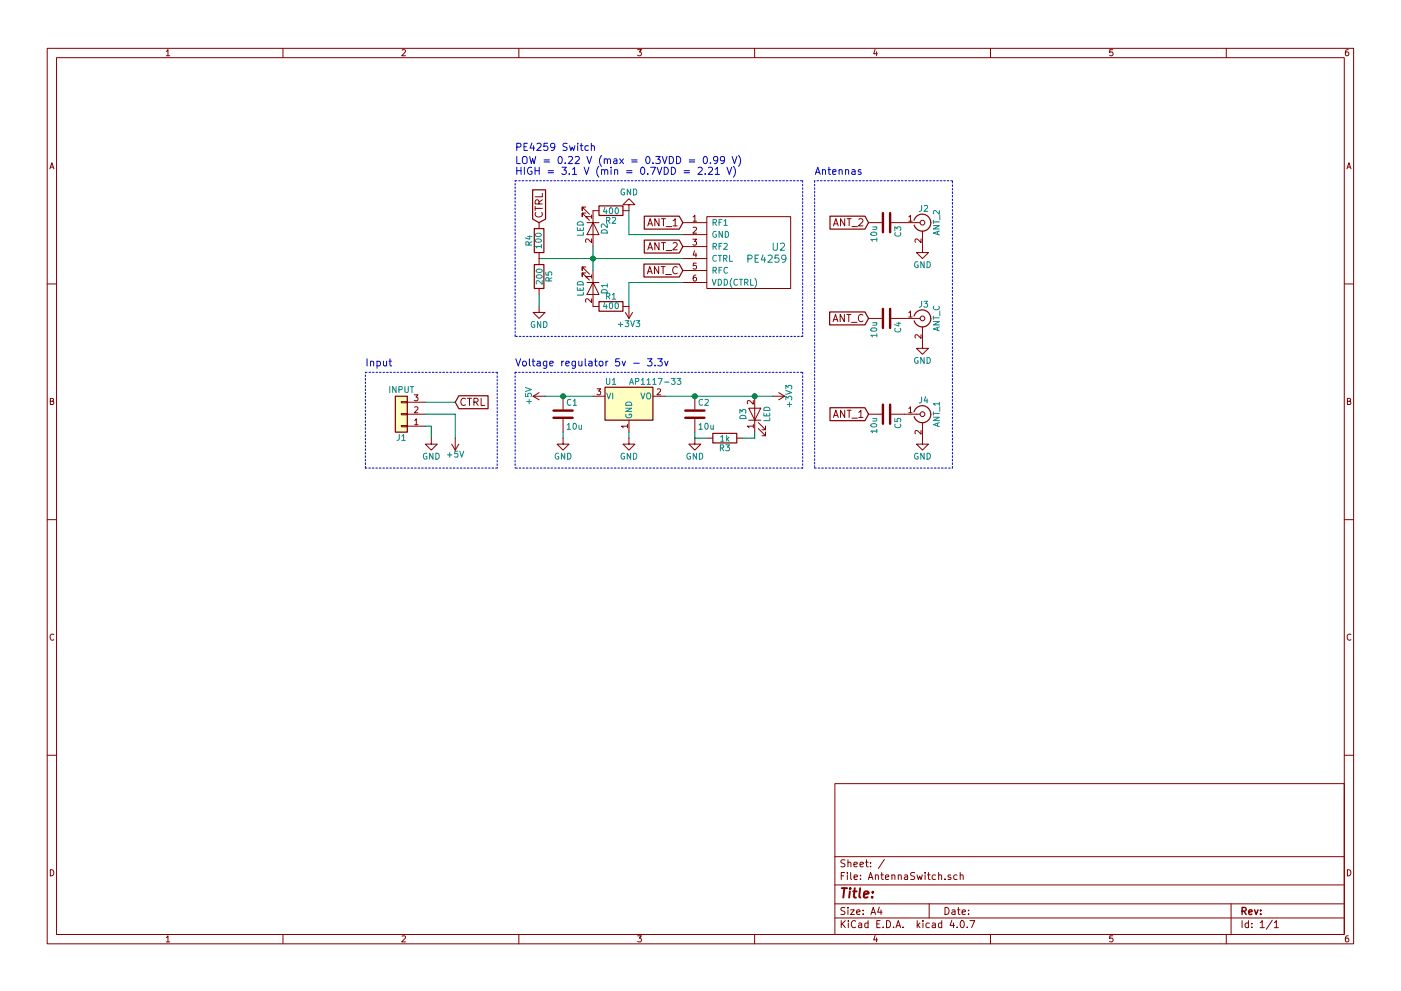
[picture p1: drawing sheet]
EESchema Schematic File Version 2
LIBS:power
LIBS:device
LIBS:switches
LIBS:relays
LIBS:motors
LIBS:transistors
LIBS:conn
LIBS:linear
LIBS:regul
LIBS:74xx
LIBS:cmos4000
LIBS:adc-dac
LIBS:memory
LIBS:xilinx
LIBS:microcontrollers
LIBS:dsp
LIBS:microchip
LIBS:analog_switches
LIBS:motorola
LIBS:texas
LIBS:intel
LIBS:audio
LIBS:interface
LIBS:digital-audio
LIBS:philips
LIBS:display
LIBS:cypress
LIBS:siliconi
LIBS:opto
LIBS:atmel
LIBS:contrib
LIBS:valves
LIBS:PE4259
LIBS:AntennaSwitch-cache
EELAYER 25 0
EELAYER END
$Descr A4 11693 8268
encoding utf-8
Sheet 1 1
Title ""
Date ""
Rev ""
Comp ""
Comment1 ""
Comment2 ""
Comment3 ""
Comment4 ""
$EndDescr
$Comp
L PE4259 U2
U 1 1
P 6250 2100
F 0 "U2" H 6500 2150 60  0000 C CNN
F 1 "PE4259" H 6400 2050 60  0000 C CNN
F 2 "PE4259:PE4259" H 6400 2100 60  0001 C CNN
F 3 "" H 6400 2100 60  0000 C CNN
	1    6250 2100
	1    0    0    -1  
$EndComp
$Comp
L Conn_Coaxial J3
U 1 1
P 7700 2650
F 0 "J3" H 7710 2770 50  0000 C CNN
F 1 "ANT_C" V 7815 2650 50  0000 C CNN
F 2 "Connectors_Molex:Molex_SMA_Jack_Edge_Mount" H 7700 2650 50  0001 C CNN
F 3 "" H 7700 2650 50  0001 C CNN
	1    7700 2650
	1    0    0    -1  
$EndComp
$Comp
L Conn_Coaxial J4
U 1 1
P 7700 3450
F 0 "J4" H 7710 3570 50  0000 C CNN
F 1 "ANT_1" V 7815 3450 50  0000 C CNN
F 2 "Connectors_Molex:Molex_SMA_Jack_Edge_Mount" H 7700 3450 50  0001 C CNN
F 3 "" H 7700 3450 50  0001 C CNN
	1    7700 3450
	1    0    0    -1  
$EndComp
$Comp
L Conn_Coaxial J2
U 1 1
P 7700 1850
F 0 "J2" H 7710 1970 50  0000 C CNN
F 1 "ANT_2" V 7815 1850 50  0000 C CNN
F 2 "Connectors_Molex:Molex_SMA_Jack_Edge_Mount" H 7700 1850 50  0001 C CNN
F 3 "" H 7700 1850 50  0001 C CNN
	1    7700 1850
	1    0    0    -1  
$EndComp
$Comp
L AP1117-33 U1
U 1 1
P 5250 3300
F 0 "U1" H 5100 3425 50  0000 C CNN
F 1 "AP1117-33" H 5250 3425 50  0000 L CNN
F 2 "TO_SOT_Packages_SMD:SOT-223-3_TabPin2" H 5250 3500 50  0001 C CNN
F 3 "" H 5350 3050 50  0001 C CNN
	1    5250 3300
	1    0    0    -1  
$EndComp
$Comp
L GND #PWR01
U 1 1
P 4700 3650
F 0 "#PWR01" H 4700 3400 50  0001 C CNN
F 1 "GND" H 4700 3500 50  0000 C CNN
F 2 "" H 4700 3650 50  0001 C CNN
F 3 "" H 4700 3650 50  0001 C CNN
	1    4700 3650
	1    0    0    -1  
$EndComp
$Comp
L Conn_01x03 J1
U 1 1
P 3350 3450
F 0 "J1" H 3350 3650 50  0000 C CNN
F 1 "INPUT" H 3350 3250 50  0000 C CNN
F 2 "Socket_Strips:Socket_Strip_Angled_1x03_Pitch2.54mm" H 3350 3450 50  0001 C CNN
F 3 "" H 3350 3450 50  0001 C CNN
	1    3350 3450
	-1   0    0    1   
$EndComp
$Comp
L C C1
U 1 1
P 4700 3450
F 0 "C1" H 4725 3550 50  0000 L CNN
F 1 "10u" H 4725 3350 50  0000 L CNN
F 2 "Capacitors_SMD:C_1206_HandSoldering" H 4738 3300 50  0001 C CNN
F 3 "" H 4700 3450 50  0001 C CNN
	1    4700 3450
	1    0    0    -1  
$EndComp
$Comp
L C C2
U 1 1
P 5800 3450
F 0 "C2" H 5825 3550 50  0000 L CNN
F 1 "10u" H 5825 3350 50  0000 L CNN
F 2 "Capacitors_SMD:C_1206_HandSoldering" H 5838 3300 50  0001 C CNN
F 3 "" H 5800 3450 50  0001 C CNN
	1    5800 3450
	1    0    0    -1  
$EndComp
$Comp
L C C5
U 1 1
P 7400 3450
F 0 "C5" H 7425 3550 50  0000 L CNN
F 1 "10u" H 7425 3350 50  0000 L CNN
F 2 "Capacitors_SMD:C_1206_HandSoldering" H 7438 3300 50  0001 C CNN
F 3 "" H 7400 3450 50  0001 C CNN
	1    7400 3450
	0    1    1    0   
$EndComp
$Comp
L C C4
U 1 1
P 7400 2650
F 0 "C4" H 7425 2750 50  0000 L CNN
F 1 "10u" H 7425 2550 50  0000 L CNN
F 2 "Capacitors_SMD:C_1206_HandSoldering" H 7438 2500 50  0001 C CNN
F 3 "" H 7400 2650 50  0001 C CNN
	1    7400 2650
	0    1    1    0   
$EndComp
$Comp
L C C3
U 1 1
P 7400 1850
F 0 "C3" H 7425 1950 50  0000 L CNN
F 1 "10u" H 7425 1750 50  0000 L CNN
F 2 "Capacitors_SMD:C_1206_HandSoldering" H 7438 1700 50  0001 C CNN
F 3 "" H 7400 1850 50  0001 C CNN
	1    7400 1850
	0    1    1    0   
$EndComp
$Comp
L GND #PWR02
U 1 1
P 5250 3650
F 0 "#PWR02" H 5250 3400 50  0001 C CNN
F 1 "GND" H 5250 3500 50  0000 C CNN
F 2 "" H 5250 3650 50  0001 C CNN
F 3 "" H 5250 3650 50  0001 C CNN
	1    5250 3650
	1    0    0    -1  
$EndComp
$Comp
L GND #PWR03
U 1 1
P 5800 3650
F 0 "#PWR03" H 5800 3400 50  0001 C CNN
F 1 "GND" H 5800 3500 50  0000 C CNN
F 2 "" H 5800 3650 50  0001 C CNN
F 3 "" H 5800 3650 50  0001 C CNN
	1    5800 3650
	1    0    0    -1  
$EndComp
$Comp
L +3V3 #PWR04
U 1 1
P 6450 3300
F 0 "#PWR04" H 6450 3150 50  0001 C CNN
F 1 "+3V3" H 6450 3440 50  0000 C CNN
F 2 "" H 6450 3300 50  0001 C CNN
F 3 "" H 6450 3300 50  0001 C CNN
	1    6450 3300
	0    1    1    0   
$EndComp
$Comp
L +5V #PWR05
U 1 1
P 4550 3300
F 0 "#PWR05" H 4550 3150 50  0001 C CNN
F 1 "+5V" H 4550 3440 50  0000 C CNN
F 2 "" H 4550 3300 50  0001 C CNN
F 3 "" H 4550 3300 50  0001 C CNN
	1    4550 3300
	0    -1   -1   0   
$EndComp
Wire Wire Line
	4550 3300 4950 3300
Connection ~ 4700 3300
$Comp
L +5V #PWR06
U 1 1
P 3800 3650
F 0 "#PWR06" H 3800 3500 50  0001 C CNN
F 1 "+5V" H 3800 3790 50  0000 C CNN
F 2 "" H 3800 3650 50  0001 C CNN
F 3 "" H 3800 3650 50  0001 C CNN
	1    3800 3650
	-1   0    0    1   
$EndComp
$Comp
L GND #PWR07
U 1 1
P 3600 3650
F 0 "#PWR07" H 3600 3400 50  0001 C CNN
F 1 "GND" H 3600 3500 50  0000 C CNN
F 2 "" H 3600 3650 50  0001 C CNN
F 3 "" H 3600 3650 50  0001 C CNN
	1    3600 3650
	1    0    0    -1  
$EndComp
$Comp
L GND #PWR08
U 1 1
P 5250 1750
F 0 "#PWR08" H 5250 1500 50  0001 C CNN
F 1 "GND" H 5250 1600 50  0000 C CNN
F 2 "" H 5250 1750 50  0001 C CNN
F 3 "" H 5250 1750 50  0001 C CNN
	1    5250 1750
	-1   0    0    1   
$EndComp
$Comp
L +3V3 #PWR09
U 1 1
P 5250 2550
F 0 "#PWR09" H 5250 2400 50  0001 C CNN
F 1 "+3V3" H 5250 2700 50  0000 C CNN
F 2 "" H 5250 2550 50  0001 C CNN
F 3 "" H 5250 2550 50  0001 C CNN
	1    5250 2550
	-1   0    0    1   
$EndComp
$Comp
L GND #PWR010
U 1 1
P 7700 3650
F 0 "#PWR010" H 7700 3400 50  0001 C CNN
F 1 "GND" H 7700 3500 50  0000 C CNN
F 2 "" H 7700 3650 50  0001 C CNN
F 3 "" H 7700 3650 50  0001 C CNN
	1    7700 3650
	1    0    0    -1  
$EndComp
$Comp
L GND #PWR011
U 1 1
P 7700 2850
F 0 "#PWR011" H 7700 2600 50  0001 C CNN
F 1 "GND" H 7700 2700 50  0000 C CNN
F 2 "" H 7700 2850 50  0001 C CNN
F 3 "" H 7700 2850 50  0001 C CNN
	1    7700 2850
	1    0    0    -1  
$EndComp
Wire Notes Line
	4300 3100 6700 3100
Wire Notes Line
	4300 3100 4300 3900
Text Notes 3050 3050 0    60   ~ 0
Input
Text Notes 4300 3050 0    60   ~ 0
Voltage regulator 5v - 3.3v
Text Notes 4300 1250 0    60   ~ 0
PE4259 Switch
$Comp
L LED D3
U 1 1
P 6300 3450
F 0 "D3" H 6300 3550 50  0000 C CNN
F 1 "LED" H 6300 3350 50  0000 C CNN
F 2 "LEDs:LED_1206_HandSoldering" H 6300 3450 50  0001 C CNN
F 3 "" H 6300 3450 50  0001 C CNN
	1    6300 3450
	0    -1   -1   0   
$EndComp
$Comp
L LED D1
U 1 1
P 4950 2400
F 0 "D1" H 4950 2500 50  0000 C CNN
F 1 "LED" H 4950 2300 50  0000 C CNN
F 2 "LEDs:LED_1206_HandSoldering" H 4950 2400 50  0001 C CNN
F 3 "" H 4950 2400 50  0001 C CNN
	1    4950 2400
	0    1    1    0   
$EndComp
$Comp
L LED D2
U 1 1
P 4950 1900
F 0 "D2" H 4950 2000 50  0000 C CNN
F 1 "LED" H 4950 1800 50  0000 C CNN
F 2 "LEDs:LED_1206_HandSoldering" H 4950 1900 50  0001 C CNN
F 3 "" H 4950 1900 50  0001 C CNN
	1    4950 1900
	0    1    1    0   
$EndComp
Text GLabel 3800 3350 2    60   Input ~ 0
CTRL
Wire Wire Line
	3600 3650 3600 3550
Wire Wire Line
	3600 3550 3550 3550
Wire Wire Line
	3800 3650 3800 3450
Wire Wire Line
	3800 3450 3550 3450
Wire Wire Line
	3800 3350 3550 3350
Text GLabel 5700 2250 0    60   Input ~ 0
ANT_C
Text GLabel 5700 1850 0    60   Input ~ 0
ANT_1
Text GLabel 5700 2050 0    60   Input ~ 0
ANT_2
Wire Wire Line
	5550 3300 6450 3300
Connection ~ 5800 3300
$Comp
L R R3
U 1 1
P 6050 3650
F 0 "R3" V 6130 3650 50  0000 C CNN
F 1 "1k" V 6050 3650 50  0000 C CNN
F 2 "Resistors_SMD:R_1206_HandSoldering" V 5980 3650 50  0001 C CNN
F 3 "" H 6050 3650 50  0001 C CNN
	1    6050 3650
	0    1    1    0   
$EndComp
Connection ~ 6300 3300
Wire Notes Line
	6700 3100 6700 3900
Text GLabel 4500 1850 1    60   Input ~ 0
CTRL
Wire Notes Line
	4150 3100 4150 3900
Wire Notes Line
	4150 3900 3050 3900
Wire Notes Line
	3050 3900 3050 3100
Wire Notes Line
	3050 3100 4150 3100
Text GLabel 7250 2650 0    60   Input ~ 0
ANT_C
Text GLabel 7250 3450 0    60   Input ~ 0
ANT_1
Text GLabel 7250 1850 0    60   Input ~ 0
ANT_2
$Comp
L GND #PWR012
U 1 1
P 7700 2050
F 0 "#PWR012" H 7700 1800 50  0001 C CNN
F 1 "GND" H 7700 1900 50  0000 C CNN
F 2 "" H 7700 2050 50  0001 C CNN
F 3 "" H 7700 2050 50  0001 C CNN
	1    7700 2050
	1    0    0    -1  
$EndComp
Wire Notes Line
	6700 1500 6700 2800
Wire Notes Line
	7950 3900 7950 1500
Wire Notes Line
	7950 1500 6800 1500
Wire Notes Line
	6800 1500 6800 3900
Wire Notes Line
	6800 3900 7950 3900
Text Notes 6800 1450 0    60   ~ 0
Antennas
Wire Notes Line
	6700 3900 4300 3900
Wire Wire Line
	4700 3650 4700 3600
Wire Wire Line
	5250 3650 5250 3600
Wire Wire Line
	5800 3650 5800 3600
Wire Wire Line
	5800 3650 5900 3650
Wire Wire Line
	6200 3650 6300 3650
Wire Wire Line
	6300 3650 6300 3600
$Comp
L R R2
U 1 1
P 5100 1750
F 0 "R2" V 5180 1750 50  0000 C CNN
F 1 "400" V 5100 1750 50  0000 C CNN
F 2 "Resistors_SMD:R_1206_HandSoldering" V 5030 1750 50  0001 C CNN
F 3 "" H 5100 1750 50  0001 C CNN
	1    5100 1750
	0    1    1    0   
$EndComp
$Comp
L R R1
U 1 1
P 5100 2550
F 0 "R1" V 5180 2550 50  0000 C CNN
F 1 "400" V 5100 2550 50  0000 C CNN
F 2 "Resistors_SMD:R_1206_HandSoldering" V 5030 2550 50  0001 C CNN
F 3 "" H 5100 2550 50  0001 C CNN
	1    5100 2550
	0    -1   -1   0   
$EndComp
Wire Wire Line
	4950 2250 4950 2050
Wire Wire Line
	4500 2150 5700 2150
Connection ~ 4950 2150
$Comp
L R R4
U 1 1
P 4500 2000
F 0 "R4" V 4580 2000 50  0000 C CNN
F 1 "100" V 4500 2000 50  0000 C CNN
F 2 "Resistors_SMD:R_1206_HandSoldering" V 4430 2000 50  0001 C CNN
F 3 "" H 4500 2000 50  0001 C CNN
	1    4500 2000
	-1   0    0    1   
$EndComp
$Comp
L R R5
U 1 1
P 4500 2300
F 0 "R5" V 4580 2300 50  0000 C CNN
F 1 "200" V 4500 2300 50  0000 C CNN
F 2 "Resistors_SMD:R_1206_HandSoldering" V 4430 2300 50  0001 C CNN
F 3 "" H 4500 2300 50  0001 C CNN
	1    4500 2300
	1    0    0    -1  
$EndComp
$Comp
L GND #PWR013
U 1 1
P 4500 2550
F 0 "#PWR013" H 4500 2300 50  0001 C CNN
F 1 "GND" H 4500 2400 50  0000 C CNN
F 2 "" H 4500 2550 50  0001 C CNN
F 3 "" H 4500 2550 50  0001 C CNN
	1    4500 2550
	1    0    0    -1  
$EndComp
Wire Wire Line
	4500 2450 4500 2550
Wire Notes Line
	4300 2800 4300 1500
Wire Wire Line
	5250 1750 5250 1950
Wire Wire Line
	5250 1950 5700 1950
Wire Wire Line
	5250 2550 5250 2350
Wire Wire Line
	5250 2350 5700 2350
Wire Notes Line
	6700 2800 4300 2800
Wire Notes Line
	4300 1500 6700 1500
Text Notes 4300 1450 0    60   ~ 0
LOW = 0.22 V (max = 0.3VDD = 0.99 V)\nHIGH = 3.1 V (min = 0.7VDD = 2.21 V)
$EndSCHEMATC
